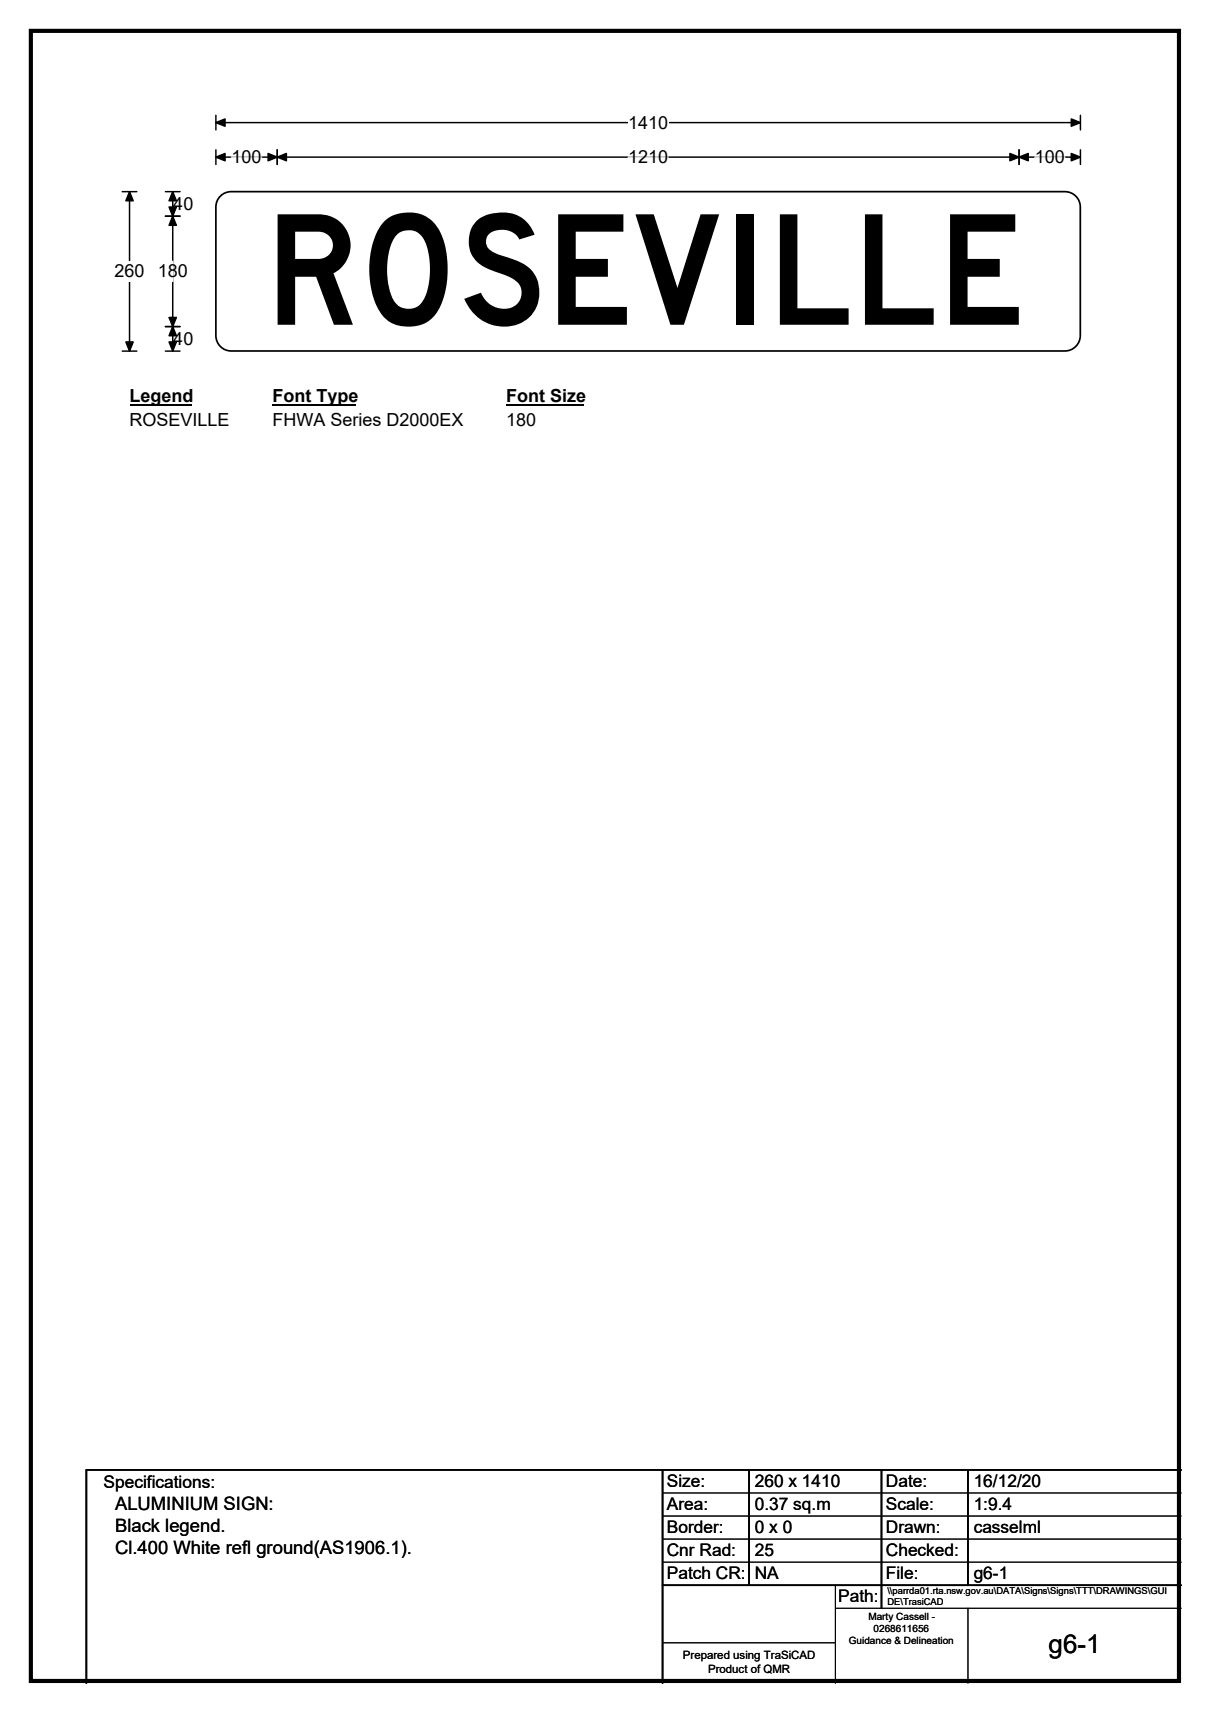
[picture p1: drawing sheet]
<svg xmlns="http://www.w3.org/2000/svg" width="210mm" height="297mm" viewBox="0 0 210 297" stroke-linecap="round" stroke-linejoin="round" font-family="sans-serif">
<path d="M5.4 5.4h199.2v286.3h-199.2z" fill="none" stroke="#000" stroke-width=".72"/>
<path d="M37.5 21.3h150M37.5 20v2.5M187.5 20v2.5" fill="none" stroke="#000" stroke-width=".25"/>
<path d="M37.5 21.3l1.6-.7v1.3zM185.9 20.6l1.6 .7-1.6 .6z" fill="#000" stroke="#000" stroke-width=".25"/>
<path d="M109 19.5h7v3.5h-7z" fill="#fff"/>
<path d="M21.2 33.3h2.5M22.5 33.3v27.6M37.5 27.3h150M37.5 26v2.5M48.1 26v2.5M176.8 26v2.5M187.5 26v2.5M21.2 60.9h2.5" fill="none" stroke="#000" stroke-width=".25"/>
<path d="M22.5 33.3l.6 1.5h-1.3zM37.5 27.3l1.6-.7v1.3zM48.1 27.3l1.6-.7v1.3zM46.5 26.6l1.6 .7-1.6 .6zM175.3 26.6l1.5 .7-1.5 .6zM176.8 27.3l1.6-.7v1.3zM185.9 26.6l1.6 .7-1.6 .6zM21.8 59.3h1.3l-.6 1.6z" fill="#000" stroke="#000" stroke-width=".25"/>
<path d="M40.2 27.3h5.2M109 27.3h7M179.6 27.3h5.2" fill="none" stroke="#fff" stroke-width=".25"/>
<path d="M19.9 45.3h5.2v3.5h-5.2z" fill="#fff"/>
<path d="M28.7 37.5h2.5M28.7 33.3h2.5M30 33.3v27.6M28.7 56.7h2.5M28.7 60.9h2.5" fill="none" stroke="#000" stroke-width=".25"/>
<path d="M30 37.5l.6 1.6h-1.3zM30 33.3l.6 1.5h-1.3zM29.3 35.9h1.3l-.6 1.6zM29.3 55.1h1.3l-.6 1.6zM30 56.7l.6 1.6h-1.3zM29.3 59.3h1.3l-.6 1.6z" fill="#000" stroke="#000" stroke-width=".25"/>
<path d="M30 45.3v3.5" fill="none" stroke="#fff" stroke-width=".25"/>
<path d="M22.5 66.9h10.7v3.5h-10.7z" fill="#fff"/>
<path d="M22.5 70.2h10.7" fill="none" stroke="#000" stroke-width=".32"/>
<path d="M47.3 66.9h14.4v3.5h-14.4z" fill="#fff"/>
<path d="M47.3 70.2h14.4" fill="none" stroke="#000" stroke-width=".32"/>
<path d="M87.8 66.9h13.5v3.5h-13.5z" fill="#fff"/>
<path d="M87.8 70.2h13.5" fill="none" stroke="#000" stroke-width=".32"/>
<g fill="#fff">
<path d="M22.5 71.1h17.3v3.5h-17.3z"/>
<path d="M47.3 71.1h33v3.5h-33z"/>
<path d="M87.8 71.1h5.2v3.5h-5.2z"/>
</g>
<path d="M38 34.2a2.64 2.64 0 0 1 2.1-.9h144.7a2.67 2.67 0 0 1 2.7 2.6v22.3a2.68 2.68 0 0 1-2.7 2.7h-144.7a2.66 2.66 0 0 1-2.6-2.7v-22.3v-.6z" fill-rule="evenodd" fill="#fff" stroke="#fff" stroke-width=".17"/>
<path d="M38 34.2a2.64 2.64 0 0 1 2.1-.9h144.7a2.67 2.67 0 0 1 2.7 2.6v22.3a2.68 2.68 0 0 1-2.7 2.7h-144.7a2.66 2.66 0 0 1-2.6-2.7v-22.3v-.6zM115 255v37M130 255v20M153 255v24M168 255v20M205 255h-190v37M115 275h90" fill="none" stroke="#000" stroke-width=".3"/>
<path d="M115 259h90M115 263h90M115 267h90M115 271h90M145 279h60M145 275v17M168 279v13M115 285h30" fill="none" stroke="#000" stroke-width=".17"/>
<text font-size="26.6" x="45.9" y="56.3">ROSEVILLE</text>
<text font-size="4.5" x="182" y="286.9">g6-1</text>
<g font-size="3.2">
<text x="20" y="261.9">ALUMINIUM SIGN:</text>
<text x="20" y="265.7">Black legend.</text>
<text x="20" y="269.6">Cl.400 White refl ground(AS1906.1).</text>
</g>
<g font-size="3.1">
<text x="109" y="22.3">1410</text>
<text x="40.2" y="28.3">100</text>
<text x="109" y="28.3">1210</text>
<text x="179.6" y="28.3">100</text>
<text x="30.1" y="36.4">40</text>
<text x="19.9" y="48.1">260</text>
<text x="27.4" y="48.1">180</text>
<text x="30.1" y="59.8">40</text>
<text x="22.5" y="69.7">Legend</text>
<text x="47.3" y="69.7">Font Type</text>
<text x="87.8" y="69.7">Font Size</text>
<text x="22.5" y="73.9">ROSEVILLE</text>
<text x="47.3" y="73.9">FHWA Series D2000EX</text>
<text x="87.8" y="73.9">180</text>
</g>
<g font-size="3">
<text x="115.7" y="258">Size:</text>
<text x="131" y="258">260 x 1410</text>
<text x="153.7" y="258">Date:</text>
<text x="169" y="258">16/12/20</text>
<text x="18" y="258.2">Specifications:</text>
<text x="115.7" y="262">Area:</text>
<text x="131" y="262">0.37 sq.m</text>
<text x="153.7" y="262">Scale:</text>
<text x="169" y="262">1:9.4</text>
<text x="115.7" y="266">Border:</text>
<text x="115.7" y="270">Cnr Rad:</text>
<text x="131" y="266">0 x 0</text>
<text x="131" y="270">25</text>
<text x="153.7" y="266">Drawn:</text>
<text x="153.7" y="270">Checked:</text>
<text x="169" y="266">casselml</text>
<text x="115.7" y="274">Patch CR:</text>
<text x="131" y="274">NA</text>
<text x="153.7" y="274">File:</text>
<text x="169" y="274">g6-1</text>
<text x="145.5" y="278">Path:</text>
</g>
<g font-size="2">
<text x="118.5" y="287.8">Prepared using TraSiCAD</text>
<text x="122.9" y="290.2">Product of QMR</text>
</g>
<g font-size="1.7">
<text x="150.7" y="281.1">Marty Cassell -</text>
<text x="147.3" y="285.2">Guidance &amp; Delineation</text>
<text x="151.6" y="283.1">0268611656</text>
</g>
<g font-size="1.6">
<text x="154" y="276.6">\\parrda01.rta.nsw.gov.au\DATA\Signs\Signs\TTT\DRAWINGS\GUI</text>
<text x="154" y="278.5">DE\TrasiCAD</text>
</g>
</svg>
